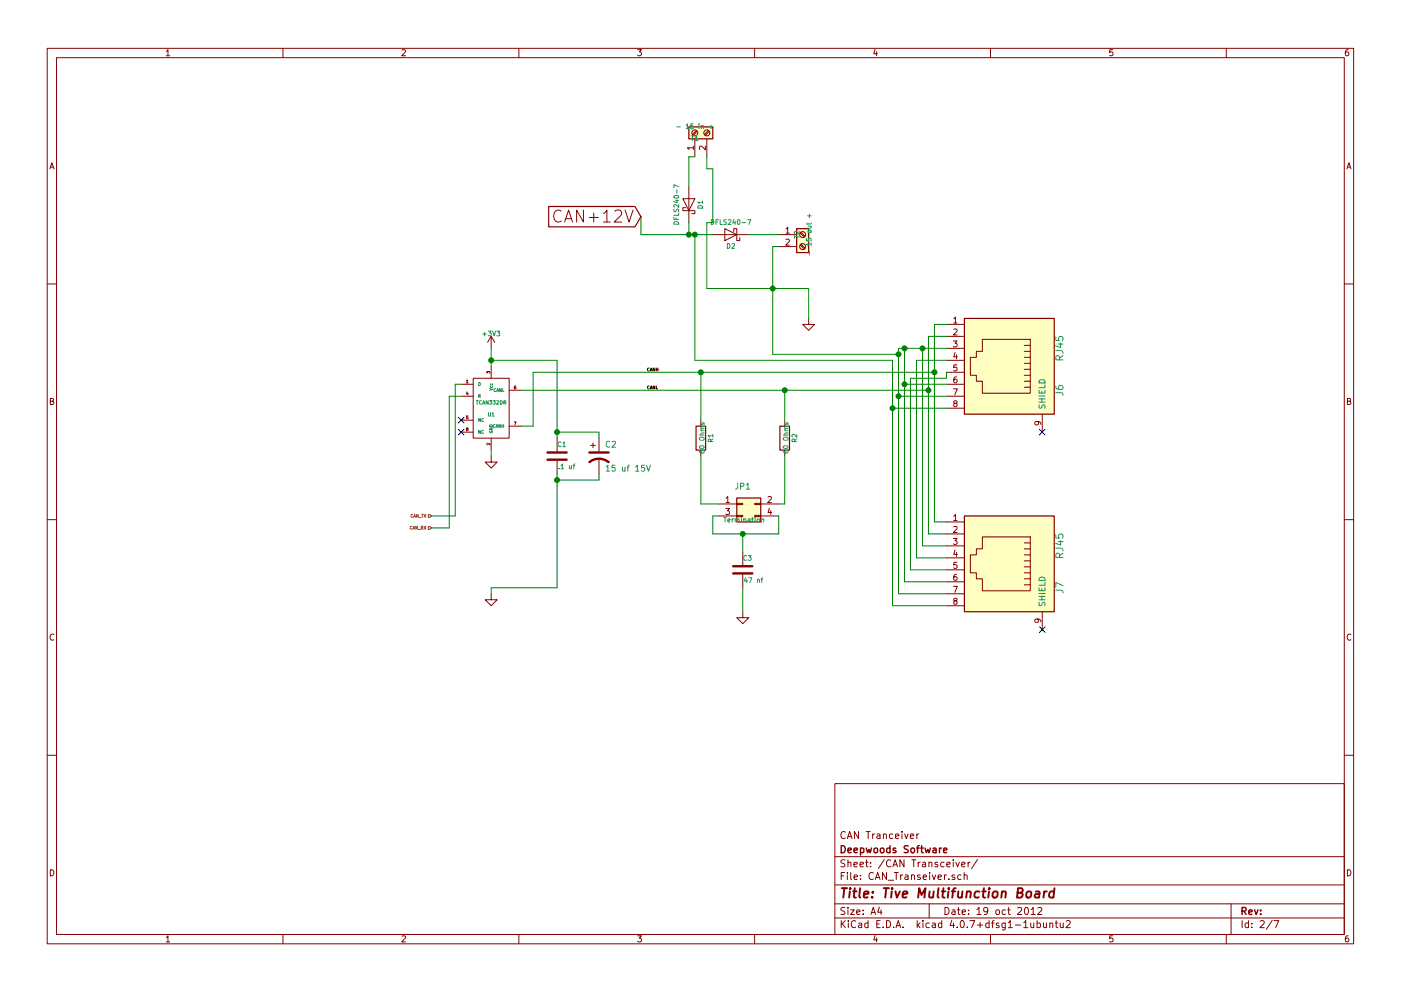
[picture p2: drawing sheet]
EESchema Schematic File Version 2
LIBS:TivaMultiFunctionBoard-rescue
LIBS:boosterpack
LIBS:power
LIBS:device
LIBS:transistors
LIBS:conn
LIBS:linear
LIBS:regul
LIBS:74xx
LIBS:cmos4000
LIBS:adc-dac
LIBS:memory
LIBS:xilinx
LIBS:microcontrollers
LIBS:dsp
LIBS:microchip
LIBS:analog_switches
LIBS:motorola
LIBS:texas
LIBS:intel
LIBS:audio
LIBS:interface
LIBS:digital-audio
LIBS:philips
LIBS:display
LIBS:cypress
LIBS:siliconi
LIBS:opto
LIBS:atmel
LIBS:contrib
LIBS:esp32_devboards
LIBS:sn65hvd233-ht
LIBS:lm2574n-5
LIBS:MCP23xxx
LIBS:tbd62x83a
LIBS:tc442x
LIBS:mct6h
LIBS:bridge
LIBS:pca9685
LIBS:4814p-2
LIBS:mechanical
LIBS:graphic_symbols
LIBS:references
LIBS:TivaMultiFunctionBoard-cache
EELAYER 25 0
EELAYER END
$Descr A4 11693 8268
encoding utf-8
Sheet 2 7
Title "Tive Multifunction Board"
Date "19 oct 2012"
Rev ""
Comp "Deepwoods Software"
Comment1 "CAN Tranceiver"
Comment2 ""
Comment3 ""
Comment4 ""
$EndDescr
$Comp
L TCAN332DR U1
U 1 1
P 4100 3400
F 0 "U1" H 4100 3350 30  0000 C CNN
F 1 "TCAN332DR" H 4100 3450 30  0000 C CNN
F 2 "Housings_SOIC:SOIC-8_3.9x4.9mm_Pitch1.27mm" H 4100 3400 60  0001 C CNN
F 3 "~" H 4100 3400 60  0000 C CNN
F 4 "595-TCAN332DR" H 4100 3400 60  0001 C CNN "Mouser Part Number"
	1    4100 3400
	1    0    0    -1  
$EndComp
$Comp
L +3V3 #PWR09
U 1 1
P 4100 2900
F 0 "#PWR09" H 4100 3000 40  0001 C CNN
F 1 "+3V3" H 4100 3025 40  0000 C CNN
F 2 "" H 4100 2900 60  0000 C CNN
F 3 "" H 4100 2900 60  0000 C CNN
	1    4100 2900
	1    0    0    -1  
$EndComp
$Comp
L GND #PWR010
U 1 1
P 4100 3800
F 0 "#PWR010" H 4100 3800 30  0001 C CNN
F 1 "GND" H 4100 3730 30  0001 C CNN
F 2 "" H 4100 3800 60  0000 C CNN
F 3 "" H 4100 3800 60  0000 C CNN
	1    4100 3800
	1    0    0    -1  
$EndComp
Wire Wire Line
	4100 2900 4100 3050
Wire Wire Line
	4100 3750 4100 3800
Wire Wire Line
	4100 4900 4100 4950
Wire Wire Line
	4650 4900 4100 4900
Text HLabel 3600 4300 0    25   Input ~ 0
CAN_TX
Text HLabel 3600 4400 0    25   Input ~ 0
CAN_RX
Wire Wire Line
	3850 3200 3800 3200
Wire Wire Line
	3800 3200 3800 4300
Wire Wire Line
	3850 3300 3750 3300
Wire Wire Line
	3750 3300 3750 4400
$Comp
L C C1
U 1 1
P 4650 3800
AR Path="/5C828DA1" Ref="C1"  Part="1" 
AR Path="/5C828AE5/5C828DA1" Ref="C1"  Part="1" 
AR Path="/60CCDA7F/5C828DA1" Ref="C1"  Part="1" 
F 0 "C1" H 4650 3900 40  0000 L CNN
F 1 ".1 uf" H 4656 3715 40  0000 L CNN
F 2 "Capacitors_SMD:C_0603" H 4688 3650 30  0001 C CNN
F 3 "~" H 4650 3800 60  0000 C CNN
F 4 "710-885012206095" H 4650 3800 60  0001 C CNN "Mouser Part Number"
	1    4650 3800
	1    0    0    -1  
$EndComp
$Comp
L CP1 C2
U 1 1
P 5000 3800
F 0 "C2" H 5050 3900 50  0000 L CNN
F 1 "15 uf 15V" H 5050 3700 50  0000 L CNN
F 2 "Capacitors_SMD:CP_Elec_4x5.7" H 5000 3800 60  0001 C CNN
F 3 "~" H 5000 3800 60  0000 C CNN
F 4 "647-UUD1C150MCL" H 5000 3800 60  0001 C CNN "Mouser Part Number"
	1    5000 3800
	1    0    0    -1  
$EndComp
Wire Wire Line
	4100 3000 4650 3000
Wire Wire Line
	4650 3000 4650 3650
Connection ~ 4100 3000
Wire Wire Line
	4650 3600 5000 3600
Wire Wire Line
	5000 4000 4650 4000
Wire Wire Line
	4650 3950 4650 4900
Wire Wire Line
	4350 3250 7750 3250
Wire Wire Line
	4350 3550 4450 3550
Wire Wire Line
	4450 3550 4450 3100
Wire Wire Line
	4450 3100 7800 3100
Text Label 5400 3100 0    25   ~ 0
CANH
Text Label 5400 3250 0    25   ~ 0
CANL
$Comp
L R R1
U 1 1
P 5850 3650
F 0 "R1" V 5930 3650 40  0000 C CNN
F 1 "60 Ohms" V 5857 3651 40  0000 C CNN
F 2 "Resistors_SMD:R_1206" V 5780 3650 30  0001 C CNN
F 3 "~" H 5850 3650 30  0000 C CNN
F 4 "71-CRCW120660R0KNAIF" H 5850 3650 60  0001 C CNN "Mouser Part Number"
	1    5850 3650
	1    0    0    -1  
$EndComp
$Comp
L R R2
U 1 1
P 6550 3650
F 0 "R2" V 6630 3650 40  0000 C CNN
F 1 "60 Ohms" V 6557 3651 40  0000 C CNN
F 2 "Resistors_SMD:R_1206" V 6480 3650 30  0001 C CNN
F 3 "~" H 6550 3650 30  0000 C CNN
F 4 "71-CRCW120660R0KNAIF" H 6550 3650 60  0001 C CNN "Mouser Part Number"
	1    6550 3650
	1    0    0    -1  
$EndComp
Wire Wire Line
	5850 3100 5850 3500
Connection ~ 5850 3100
Wire Wire Line
	6550 3250 6550 3500
$Comp
L Conn_02x02_Odd_Even JP1
U 1 1
P 6200 4200
F 0 "JP1" H 6200 4350 50  0000 C CNN
F 1 "Termination" H 6210 4070 40  0000 C CNN
F 2 "Pin_Headers:Pin_Header_Straight_2x02_Pitch2.54mm" H 6200 4200 60  0001 C CNN
F 3 "" H 6200 4200 60  0000 C CNN
F 4 "649-67997-404HLF" H 6200 4200 60  0001 C CNN "Mouser Part Number"
	1    6200 4200
	1    0    0    -1  
$EndComp
$Comp
L C C3
U 1 1
P 6200 4750
AR Path="/5C8290C3" Ref="C3"  Part="1" 
AR Path="/5C828AE5/5C8290C3" Ref="C3"  Part="1" 
AR Path="/60CCDA7F/5C8290C3" Ref="C3"  Part="1" 
F 0 "C3" H 6200 4850 40  0000 L CNN
F 1 "47 nf" H 6206 4665 40  0000 L CNN
F 2 "Capacitors_SMD:C_0603" H 6238 4600 30  0001 C CNN
F 3 "~" H 6200 4750 60  0000 C CNN
F 4 "710-885012206093" H 6200 4750 60  0001 C CNN "Mouser Part Number"
	1    6200 4750
	1    0    0    -1  
$EndComp
$Comp
L GND #PWR011
U 1 1
P 6200 5100
F 0 "#PWR011" H 6200 5100 30  0001 C CNN
F 1 "GND" H 6200 5030 30  0001 C CNN
F 2 "" H 6200 5100 60  0000 C CNN
F 3 "" H 6200 5100 60  0000 C CNN
	1    6200 5100
	1    0    0    -1  
$EndComp
Wire Wire Line
	6200 4450 6200 4600
Connection ~ 6200 4450
Wire Wire Line
	6200 4900 6200 5100
$Comp
L RJ45 J7
U 1 1
P 8350 4700
F 0 "J7" H 8550 5200 60  0000 C CNN
F 1 "RJ45" H 8200 5200 60  0000 C CNN
F 2 "RJ45-8N-S:RJ45_8N-S" H 8350 4700 60  0001 C CNN
F 3 "" H 8350 4700 60  0000 C CNN
F 4 "710-615008144221" H 8350 4700 60  0001 C CNN "Mouser Part Number"
	1    8350 4700
	0    1    1    0   
$EndComp
$Comp
L RJ45 J6
U 1 1
P 8350 3050
F 0 "J6" H 8550 3550 60  0000 C CNN
F 1 "RJ45" H 8200 3550 60  0000 C CNN
F 2 "RJ45-8N-S:RJ45_8N-S" H 8350 3050 60  0001 C CNN
F 3 "" H 8350 3050 60  0000 C CNN
F 4 "710-615008144221" H 8350 3050 60  0001 C CNN "Mouser Part Number"
	1    8350 3050
	0    1    1    0   
$EndComp
NoConn ~ 8700 3600
NoConn ~ 8700 5250
Wire Wire Line
	7800 2700 7800 4350
Wire Wire Line
	7800 2700 7900 2700
Wire Wire Line
	7800 4350 7900 4350
Connection ~ 7800 3100
Wire Wire Line
	7900 2800 7750 2800
Wire Wire Line
	7750 2800 7750 4450
Wire Wire Line
	7750 4450 7900 4450
Connection ~ 7750 3250
Connection ~ 6550 3250
Wire Wire Line
	7500 2900 7900 2900
Wire Wire Line
	7700 2900 7700 4550
Wire Wire Line
	7700 4550 7900 4550
Wire Wire Line
	7900 4650 7650 4650
Wire Wire Line
	7650 4650 7650 3000
Wire Wire Line
	7650 3000 7900 3000
Wire Wire Line
	7900 3100 7900 3150
Wire Wire Line
	7900 3150 7600 3150
Wire Wire Line
	7600 3150 7600 4750
Wire Wire Line
	7600 4750 7900 4750
Wire Wire Line
	7900 3200 7550 3200
Wire Wire Line
	7550 2900 7550 4850
Wire Wire Line
	7550 4850 7900 4850
Wire Wire Line
	7500 3300 7900 3300
Wire Wire Line
	7500 2900 7500 4950
Wire Wire Line
	7500 4950 7900 4950
Wire Wire Line
	7450 5050 7900 5050
Wire Wire Line
	7450 3400 7900 3400
Connection ~ 7700 2900
Connection ~ 7550 3200
Connection ~ 7550 2900
Connection ~ 7500 3300
$Comp
L Screw_Terminal_01x02 T2
U 1 1
P 6700 1950
F 0 "T2" V 6650 1950 40  0000 C CNN
F 1 "- 15 out +" V 6750 1950 40  0000 C CNN
F 2 "Connectors_Terminal_Blocks:TerminalBlock_Pheonix_MPT-2.54mm_2pol" H 6700 1950 60  0001 C CNN
F 3 "" H 6700 1950 60  0000 C CNN
F 4 "651-1725656" H 6700 1950 60  0001 C CNN "Mouser Part Number"
	1    6700 1950
	1    0    0    -1  
$EndComp
Wire Wire Line
	6450 2050 6450 2950
Wire Wire Line
	6450 2950 7500 2950
Connection ~ 7450 3400
Connection ~ 7500 2950
$Comp
L D_Schottky D2
U 1 1
P 6100 1950
F 0 "D2" H 6100 2050 40  0000 C CNN
F 1 "DFLS240-7" H 6100 1850 40  0000 C CNN
F 2 "Diodes_SMD:D_SMB" H 6100 1950 60  0001 C CNN
F 3 "~" H 6100 1950 60  0000 C CNN
F 4 "621-DFLS240-7" H 6100 1950 60  0001 C CNN "Mouser Part Number"
	1    6100 1950
	-1   0    0    1   
$EndComp
Wire Wire Line
	5350 1950 5950 1950
Wire Wire Line
	5800 1950 5800 3000
Wire Wire Line
	5800 3000 7450 3000
Wire Wire Line
	7450 3000 7450 5050
$Comp
L GND #PWR012
U 1 1
P 6750 2650
F 0 "#PWR012" H 6750 2650 30  0001 C CNN
F 1 "GND" H 6750 2580 30  0001 C CNN
F 2 "" H 6750 2650 60  0000 C CNN
F 3 "" H 6750 2650 60  0000 C CNN
	1    6750 2650
	1    0    0    -1  
$EndComp
Wire Wire Line
	6750 2400 6750 2650
Wire Wire Line
	5900 2400 6750 2400
Connection ~ 6450 2400
$Comp
L Screw_Terminal_01x02 T1
U 1 1
P 5800 1100
F 0 "T1" V 5750 1100 40  0000 C CNN
F 1 "- 15 in +" V 5850 1100 40  0000 C CNN
F 2 "Connectors_Terminal_Blocks:TerminalBlock_Pheonix_MPT-2.54mm_2pol" H 5800 1100 60  0001 C CNN
F 3 "" H 5800 1100 60  0000 C CNN
F 4 "651-1725656" H 5800 1100 60  0001 C CNN "Mouser Part Number"
	1    5800 1100
	0    -1   -1   0   
$EndComp
Wire Wire Line
	5950 1400 5950 1850
Wire Wire Line
	5950 1850 5900 1850
Wire Wire Line
	5900 1850 5900 2400
$Comp
L D_Schottky D1
U 1 1
P 5750 1700
F 0 "D1" H 5750 1800 40  0000 C CNN
F 1 "DFLS240-7" H 5750 1600 40  0000 C CNN
F 2 "Diodes_SMD:D_SMB" H 5750 1700 60  0001 C CNN
F 3 "~" H 5750 1700 60  0000 C CNN
F 4 "621-DFLS240-7" H 5750 1700 60  0001 C CNN "Mouser Part Number"
	1    5750 1700
	0    1    -1   0   
$EndComp
Wire Wire Line
	5750 1950 5750 1850
Connection ~ 5800 1950
Wire Wire Line
	5350 1800 5350 1950
Connection ~ 5750 1950
Text GLabel 5350 1800 0    100  Input ~ 0
CAN+12V
Wire Wire Line
	3800 4300 3600 4300
Wire Wire Line
	3750 4400 3600 4400
$Comp
L GND #PWR013
U 1 1
P 4100 4950
F 0 "#PWR013" H 4100 4950 30  0001 C CNN
F 1 "GND" H 4100 4880 30  0001 C CNN
F 2 "" H 4100 4950 60  0000 C CNN
F 3 "" H 4100 4950 60  0000 C CNN
	1    4100 4950
	1    0    0    -1  
$EndComp
Wire Wire Line
	5800 1300 5750 1300
Wire Wire Line
	5750 1300 5750 1550
Wire Wire Line
	6500 1950 6250 1950
Wire Wire Line
	5900 1300 5900 1400
Wire Wire Line
	5900 1400 5950 1400
Wire Wire Line
	6500 2050 6450 2050
Wire Wire Line
	5000 3600 5000 3650
Connection ~ 4650 3600
Wire Wire Line
	5000 3950 5000 4000
Connection ~ 4650 4000
Wire Wire Line
	5850 3800 5850 4200
Wire Wire Line
	5850 4200 6000 4200
Wire Wire Line
	6550 3800 6550 4200
Wire Wire Line
	6550 4200 6500 4200
Wire Wire Line
	6500 4300 6500 4450
Wire Wire Line
	6500 4450 5950 4450
Wire Wire Line
	5950 4450 5950 4300
Wire Wire Line
	5950 4300 6000 4300
NoConn ~ 3850 3500
NoConn ~ 3850 3600
$EndSCHEMATC
